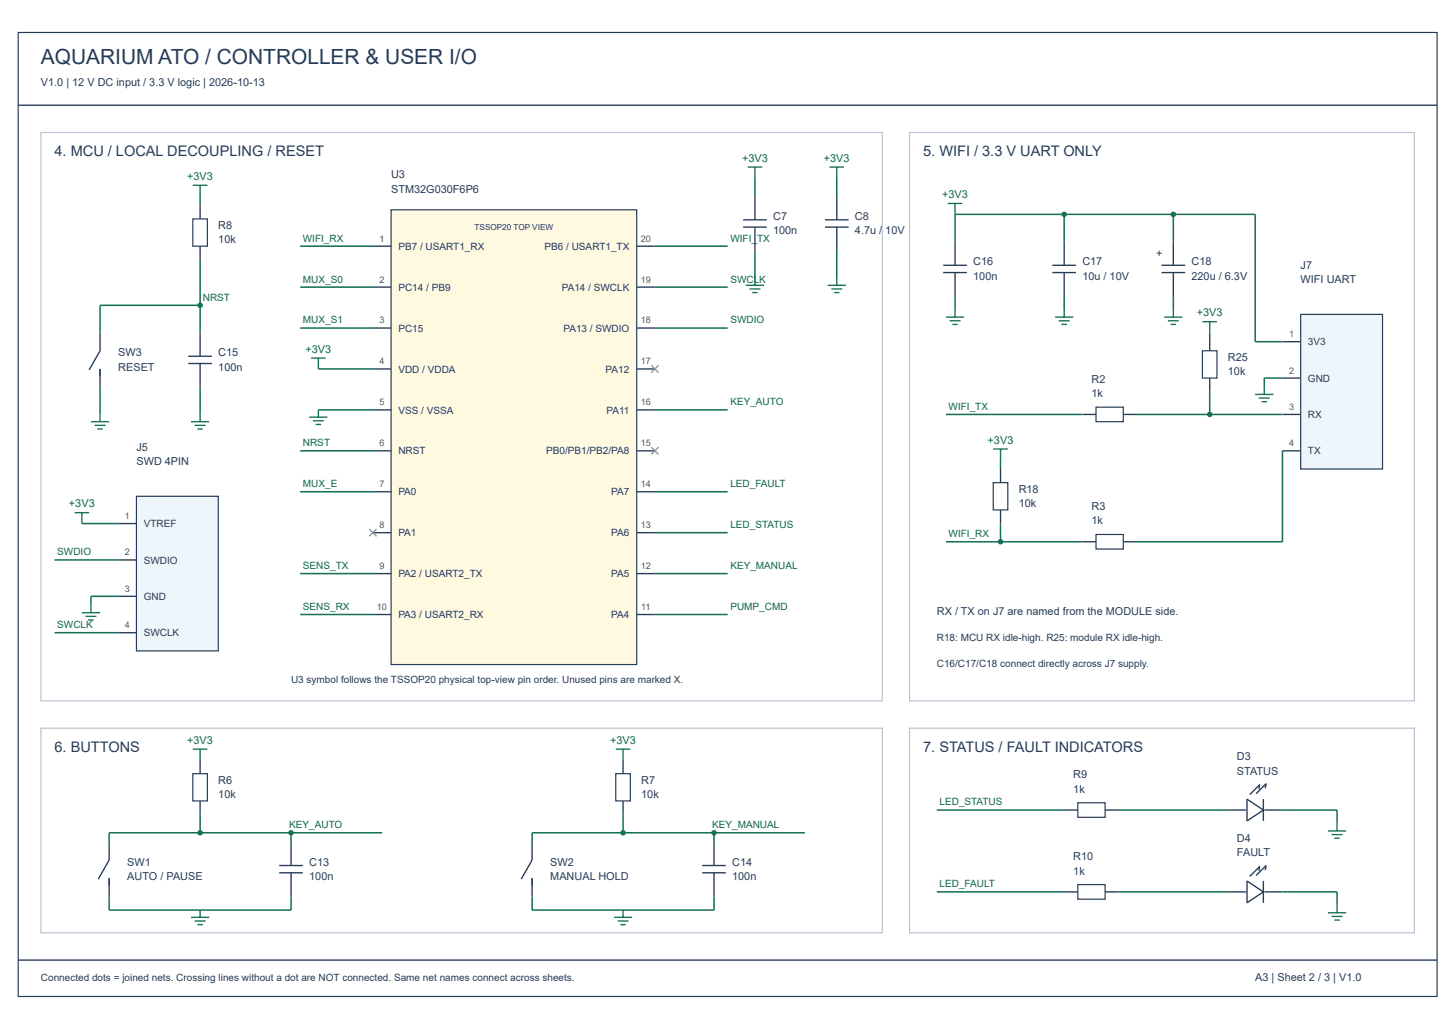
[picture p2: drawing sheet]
<svg xmlns="http://www.w3.org/2000/svg" width="420mm" height="297mm" viewBox="0 0 420 297" stroke-linecap="round" stroke-linejoin="round" font-family="sans-serif">
<path d="M5.2 9.4h409.5v278.2h-409.5z" fill="none" stroke="#263b59" stroke-width=".34"/>
<path d="M5.2 30.4h409.5M5.2 277.1h409.5" fill="none" stroke="#263b59" stroke-width=".39"/>
<path d="M11.8 38.3h242.8v164h-242.8z" fill="none" stroke="#b7c4d3" stroke-width=".34"/>
<path d="M112.9 60.6h70.8v131.2h-70.8z" fill="#fff9df"/>
<path d="M55.6 63.2h4.2v7.9h-4.2zM112.9 60.6h70.8v131.2h-70.8z" fill="none" stroke="#263b59" stroke-width=".34"/>
<g fill="none" stroke="#263b59" stroke-width=".39">
<path d="M57.7 59.3v3.9M217.9 56.6v6.9M241.5 56.6v6.9M57.7 71.1v3.9M107.6 71.1h5.3M183.7 71.1h5.3M214.5 63.5h6.8M214.5 65.6h6.8M217.9 65.6v6.8M238.1 63.5h6.8M238.1 65.6h6.8M241.5 65.6v6.8"/>
<path d="M28.9 96v5.2l-3.2 5.6M57.7 96v6.8M107.6 82.9h5.3M107.6 94.7h5.3M183.7 82.9h5.3M183.7 94.7h5.3M28.9 106.5v5.2M54.3 102.8h6.9M54.3 104.9h6.9M57.7 104.9v6.8M107.6 106.5h5.3M107.6 118.3h5.3"/>
<path d="M183.7 106.5h5.3M183.7 118.3h5.3M107.6 130.1h5.3M183.7 130.1h5.3M107.6 141.9h5.3M107.6 153.7h5.3M183.7 141.9h5.3M183.7 153.7h5.3M107.6 165.6h5.3M107.6 177.4h5.3M183.7 165.6h5.3M183.7 177.4h5.3"/>
</g>
<path d="M187.9 105.4l2.1 2.1M190 105.4l-2.1 2.1M187.9 129.1l2.1 2.1M190 129.1l-2.1 2.1M106.6 152.7l2.1 2.1M108.7 152.7l-2.1 2.1" fill="none" stroke="#8f96a3" stroke-width=".39"/>
<g fill="none" stroke="#16715b" stroke-width=".45">
<path d="M57.7 56.6v2.7M217.9 51.4v5.2M241.5 51.4v5.2M57.7 75v21M86.6 71.1h21M189 71.1h21M217.9 72.4v7.8M241.5 72.4v7.8M57.7 88.1h-28.8v7.9M86.6 82.9h21M86.6 94.7h21M189 82.9h21"/>
<path d="M189 94.7h21M28.9 111.7v7.9M57.7 111.7v7.9M91.9 118.3h15.7M91.9 106.5h15.7M189 118.3h21M86.6 130.1h21M86.6 141.9h21M189 141.9h21M189 153.7h21M86.6 165.6h21M86.6 177.4h21"/>
<path d="M189 165.6h21M189 177.4h21"/>
</g>
<g fill="none" stroke="#16715b" stroke-width=".39">
<path d="M55.6 53.5h4.2M57.7 53.5v3.1M215.8 48.2h4.2M217.9 48.2v3.2M239.4 48.2h4.2M241.5 48.2v3.2M215.2 82.3h5.3M216.3 83.4h3.1M217.1 84.4h1.6M217.9 80.2v2.1M238.9 82.3h5.2M239.9 83.4h3.2"/>
<path d="M240.7 84.4h1.6M241.5 80.2v2.1M28.9 119.6v2.1M57.7 119.6v2.1M89.8 103.3h4.2M91.9 103.3v3.2M91.9 118.3v2.1M26.2 121.7h5.3M27.3 122.8h3.1M28.1 123.8h1.6M55.1 121.7h5.3M56.2 122.8h3.1"/>
<path d="M57 123.8h1.5M89.2 120.4h5.3M90.3 121.5h3.1M91.1 122.5h1.6"/>
</g>
<path d="M39.4 143.2h23.6v44.7h-23.6z" fill="#eef6fc"/>
<path d="M39.4 143.2h23.6v44.7h-23.6z" fill="none" stroke="#263b59" stroke-width=".34"/>
<path d="M34.1 151.1h5.3M34.1 161.6h5.3M34.1 172.1h5.3M34.1 182.6h5.3" fill="none" stroke="#263b59" stroke-width=".39"/>
<path d="M23.6 151.1h10.5M15.7 161.6h18.4M34.1 172.1h-7.9v2.6M15.7 182.6h18.4" fill="none" stroke="#16715b" stroke-width=".45"/>
<path d="M21.5 148h4.2M23.6 148v3.1M23.6 176.8h5.3M24.7 177.9h3.1M25.5 178.9h1.5M26.2 174.7v2.1" fill="none" stroke="#16715b" stroke-width=".39"/>
<path d="M262.5 38.3h145.7v164h-145.7z" fill="none" stroke="#b7c4d3" stroke-width=".34"/>
<path d="M375.4 90.7h23.6v44.7h-23.6z" fill="#eef6fc"/>
<path d="M375.4 90.7h23.6v44.7h-23.6zM316.3 117.5h7.9v4.2h-7.9zM347 101.2h4.2v7.9h-4.2zM286.6 139.3h4.2v7.9h-4.2zM316.3 154.3h7.9v4.2h-7.9zM55.6 223.3h4.2v7.9h-4.2zM177.7 223.3h4.2v7.9h-4.2zM311.1 231.7h7.8v4.2h-7.8zM311.1 255.3h7.8v4.2h-7.8z" fill="none" stroke="#263b59" stroke-width=".34"/>
<g fill="none" stroke="#263b59" stroke-width=".39">
<path d="M272.2 76.6h6.8M272.2 78.7h6.8M275.6 69.8v6.8M275.6 78.7v6.8M303.7 76.6h6.8M303.7 78.7h6.8M307.1 69.8v6.8M307.1 78.7v6.8M335.2 76.6h6.8M335.2 78.7h6.8M338.6 69.8v6.8M338.6 78.7v6.8"/>
<path d="M349.1 97.3v3.9M370.1 98.6h5.3M312.4 119.6h3.9M324.2 119.6h3.9M349.1 109.1v4M370.1 109.1h5.3M370.1 119.6h5.3M288.7 135.4v3.9M370.1 130.1h5.3M288.7 147.2v3.9M312.4 156.4h3.9M324.2 156.4h3.9"/>
<path d="M57.7 219.4v3.9M179.8 219.4v3.9M57.7 231.2v3.9M179.8 231.2v3.9M307.1 233.8h4M318.9 233.8h4M354.4 233.8h5.2M359.9 230.7l4.7 3.1-4.7 3.2zM363.3 227.8l.3-1.3-2.9 2.8M364.6 230.7v6.3M364.9 233.8h5.2M365.1 227.5l.3-1.3-2.9 2.9"/>
<path d="M31.5 243v5.2l-3.2 5.6M31.5 253.5v5.2M80.6 249.8h6.8M80.6 251.9h6.8M84 243v6.8M84 251.9v6.8M153.6 243v5.2l-3.2 5.6M153.6 253.5v5.2M202.6 249.8h6.9M202.6 251.9h6.9M206.1 243v6.8M206.1 251.9v6.8"/>
<path d="M307.1 257.4h4M318.9 257.4h4M354.4 257.4h5.2M359.9 254.3l4.7 3.1-4.7 3.2zM363.3 251.4l.3-1.3-2.9 2.9M364.6 254.3v6.3M364.9 257.4h5.2M365.1 251.1l.3-1.3-2.9 2.9"/>
</g>
<g fill="none" stroke="#16715b" stroke-width=".45">
<path d="M275.6 69.8v-7.9h86.6v36.7h7.9M307.1 61.9v7.9M338.6 61.9v7.9M275.6 85.5v3.9M307.1 85.5v3.9M338.6 85.5v3.9M349.1 96v1.3M273 119.6h39.4M328.1 119.6h42M349.1 113.1v6.5M370.1 109.1h-5.2v2.6M288.7 132.7v2.7"/>
<path d="M370.1 130.1v26.3h-42M273 156.4h39.4M288.7 151.1v5.3M57.7 235.1v5.3M179.8 235.1v5.3M270.4 233.8h36.7M322.9 233.8h31.5M370.1 233.8h15.8v3.9M31.5 258.7v4h52.5v-4M84 240.4v2.6M110.2 240.4h-78.7v2.6M153.6 258.7v4h52.5v-4"/>
<path d="M206.1 240.4v2.6M232.3 240.4h-78.7v2.6M270.4 257.4h36.7M322.9 257.4h31.5M370.1 257.4h15.8v4"/>
</g>
<g fill="none" stroke="#16715b" stroke-width=".39">
<path d="M273.5 58.7h4.2M275.6 58.7v3.2M273 91.5h5.2M274 92.6h3.2M274.8 93.6h1.6M275.6 89.4v2.1M304.5 91.5h5.2M305.5 92.6h3.2M306.3 93.6h1.6M307.1 89.4v2.1M336 91.5h5.2M337 92.6h3.2"/>
<path d="M337.8 93.6h1.6M338.6 89.4v2.1M347 92.8h4.2M349.1 92.8v3.2M362.2 113.8h5.3M363.3 114.9h3.1M364.1 115.9h1.6M364.9 111.7v2.1M286.6 129.6h4.2M288.7 129.6v3.1M55.6 216.2h4.2M57.7 216.2v3.2"/>
<path d="M177.7 216.2h4.2M179.8 216.2v3.2M383.2 239.8h5.3M385.9 237.7v2.1M384.3 240.9h3.1M385.1 241.9h1.6M55.1 264.8h5.3M56.2 265.8h3.1M57 266.9h1.5M57.7 262.7v2.1M177.2 264.8h5.2M178.2 265.8h3.2"/>
<path d="M179 266.9h1.6M179.8 262.7v2.1M383.2 263.5h5.3M384.3 264.5h3.1M385.1 265.6h1.6M385.9 261.4v2.1"/>
</g>
<path d="M11.8 210.2h242.8v59h-242.8zM262.5 210.2h145.7v59h-145.7z" fill="none" stroke="#b7c4d3" stroke-width=".34"/>
<g fill="#16715b">
<circle cx="57.7" cy="88.1" r=".79"/>
<circle cx="307.1" cy="61.9" r=".79"/>
<circle cx="338.6" cy="61.9" r=".79"/>
<circle cx="349.1" cy="119.6" r=".79"/>
<circle cx="288.7" cy="156.4" r=".79"/>
<circle cx="57.7" cy="240.4" r=".79"/>
<circle cx="84" cy="240.4" r=".79"/>
<circle cx="179.8" cy="240.4" r=".79"/>
<circle cx="206.1" cy="240.4" r=".79"/>
</g>
<text font-size="6" fill="#263b59" x="11.8" y="18.6">AQUARIUM ATO / CONTROLLER &amp; USER I/O</text>
<g font-size="4.2" fill="#263b59">
<text x="15.7" y="45.1">4. MCU / LOCAL DECOUPLING / RESET</text>
<text x="266.4" y="45.1">5. WIFI / 3.3 V UART ONLY</text>
<text x="15.7" y="217">6. BUTTONS</text>
<text x="266.4" y="217">7. STATUS / FAULT INDICATORS</text>
</g>
<g font-size="3.1" fill="#263b59">
<text x="11.8" y="24.9">V1.0 | 12 V DC input / 3.3 V logic | 2026-10-13</text>
<text x="112.9" y="51.4">U3</text>
<text x="112.9" y="55.6">STM32G030F6P6</text>
<text x="223.1" y="63.5">C7</text>
<text x="246.7" y="63.5">C8</text>
<text x="63" y="66.1">R8</text>
<text x="63" y="70.3">10k</text>
<text x="223.1" y="67.6">100n</text>
<text x="246.7" y="67.6">4.7u /</text>
<text x="255.5" y="67.6">10V</text>
<text x="280.9" y="76.6">C16</text>
<text x="312.4" y="76.6">C17</text>
<text x="333.6" y="74.2">+</text>
<text x="343.9" y="76.6">C18</text>
<text x="375.4" y="77.6">J7</text>
<text x="280.9" y="80.8">100n</text>
<text x="312.4" y="80.8">10u / 10V</text>
<text x="343.9" y="80.8">220u / 6.3V</text>
<text x="375.4" y="81.8">WIFI UART</text>
<text x="34.1" y="102.8">SW3</text>
<text x="34.1" y="107">RESET</text>
<text x="63" y="102.8">C15</text>
<text x="63" y="107">100n</text>
<text x="354.4" y="104.1">R25</text>
<text x="315" y="110.4">R2</text>
<text x="354.4" y="108.3">10k</text>
<text x="315" y="114.6">1k</text>
<text x="39.4" y="130.1">J5</text>
<text x="39.4" y="134.3">SWD 4PIN</text>
<text x="294" y="142.2">R18</text>
<text x="294" y="146.4">10k</text>
<text x="315" y="147.2">R3</text>
<text x="315" y="151.4">1k</text>
<text x="270.4" y="177.4">RX / TX on J7 are named from the MODULE side.</text>
<text x="357" y="219.4">D3</text>
<text x="63" y="226.2">R6</text>
<text x="185.1" y="226.2">R7</text>
<text x="309.7" y="224.6">R9</text>
<text x="357" y="223.6">STATUS</text>
<text x="63" y="230.4">10k</text>
<text x="185.1" y="230.4">10k</text>
<text x="309.7" y="228.8">1k</text>
<text x="357" y="243">D4</text>
<text x="36.7" y="249.8">SW1</text>
<text x="89.2" y="249.8">C13</text>
<text x="158.8" y="249.8">SW2</text>
<text x="211.3" y="249.8">C14</text>
<text x="309.7" y="248.2">R10</text>
<text x="357" y="247.2">FAULT</text>
<text x="36.7" y="254">AUTO / PAUSE</text>
<text x="89.2" y="254">100n</text>
<text x="158.8" y="254">MANUAL HOLD</text>
<text x="211.3" y="254">100n</text>
<text x="309.7" y="252.4">1k</text>
<text x="362.2" y="283.2">A3 | Sheet 2 / 3 | V1.0</text>
</g>
<g font-size="3.1" fill="#13634c">
<text x="214.2" y="46.6">+3V3</text>
<text x="237.8" y="46.6">+3V3</text>
<text x="54" y="51.9">+3V3</text>
<text x="271.9" y="57.1">+3V3</text>
<text x="345.4" y="91.3">+3V3</text>
<text x="88.2" y="101.8">+3V3</text>
<text x="285" y="128">+3V3</text>
<text x="19.9" y="146.4">+3V3</text>
<text x="54" y="214.6">+3V3</text>
<text x="176.1" y="214.6">+3V3</text>
</g>
<g font-size="2.9" fill="#13634c">
<text x="87.4" y="69.7">WIFI_RX</text>
<text x="210.8" y="69.7">WIFI_</text>
<text x="218.5" y="69.7">TX</text>
<text x="87.4" y="81.6">MUX_S0</text>
<text x="210.8" y="81.6">SWCLK</text>
<text x="58.5" y="86.8">NRST</text>
<text x="87.4" y="93.4">MUX_S1</text>
<text x="210.8" y="93.4">SWDIO</text>
<text x="210.8" y="117">KEY_AUTO</text>
<text x="273.8" y="118.3">WIFI_TX</text>
<text x="87.4" y="128.8">NRST</text>
<text x="87.4" y="140.6">MUX_E</text>
<text x="210.8" y="140.6">LED_FAULT</text>
<text x="210.8" y="152.4">LED_STATUS</text>
<text x="273.8" y="155.1">WIFI_RX</text>
<text x="16.5" y="160.3">SWDIO</text>
<text x="87.4" y="164.2">SENS_TX</text>
<text x="210.8" y="164.2">KEY_MANUAL</text>
<text x="87.4" y="176.1">SENS_RX</text>
<text x="210.8" y="176.1">PUMP_CMD</text>
<text x="16.5" y="181.3">SWCLK</text>
<text x="271.2" y="232.5">LED_STATUS</text>
<text x="83.5" y="239.1">KEY_AUTO</text>
<text x="205.5" y="239.1">KEY_MANUAL</text>
<text x="271.2" y="256.1">LED_FAULT</text>
</g>
<g font-size="2.9" fill="#263b59">
<text x="115" y="72.1">PB7 / USART1_RX</text>
<text x="157.2" y="72.1">PB6 / USART1_TX</text>
<text x="115" y="83.9">PC14 / PB9</text>
<text x="162.1" y="83.9">PA14 / SWCLK</text>
<text x="115" y="95.7">PC15</text>
<text x="162.6" y="95.7">PA13 / SWDIO</text>
<text x="377.5" y="99.7">3V3</text>
<text x="115" y="107.5">VDD / VDDA</text>
<text x="174.8" y="107.5">PA12</text>
<text x="377.5" y="110.2">GND</text>
<text x="115" y="119.4">VSS / VSSA</text>
<text x="175" y="119.4">PA11</text>
<text x="377.5" y="120.7">RX</text>
<text x="115" y="131.2">NRST</text>
<text x="157.6" y="131.2">PB0/PB1/PB2/PA8</text>
<text x="377.5" y="131.2">TX</text>
<text x="115" y="143">PA0</text>
<text x="176.4" y="143">PA7</text>
<text x="41.5" y="152.2">VTREF</text>
<text x="115" y="154.8">PA1</text>
<text x="176.4" y="154.8">PA6</text>
<text x="41.5" y="162.7">SWDIO</text>
<text x="115" y="166.6">PA2 / USART2_TX</text>
<text x="176.4" y="166.6">PA5</text>
<text x="41.5" y="173.2">GND</text>
<text x="115" y="178.4">PA3 / USART2_RX</text>
<text x="176.4" y="178.4">PA4</text>
<text x="41.5" y="183.7">SWCLK</text>
<text x="270.4" y="185">R18: MCU RX idle-high. R25: module RX idle-high.</text>
<text x="84" y="197.1">U3 symbol follows the TSSOP20 physical top-view pin order. Unused pins are marked X.</text>
<text x="270.4" y="192.6">C16/C17/C18 connect directly across J7 supply.</text>
<text x="11.8" y="283.2">Connected dots = joined nets. Crossing lines without a dot are NOT connected. Same net names connect across sheets.</text>
</g>
<g font-size="2.6" fill="#8a3640">
<text x="109.5" y="69.7">1</text>
<text x="184.9" y="69.7">20</text>
<text x="109.5" y="81.6">2</text>
<text x="184.9" y="81.6">19</text>
<text x="109.5" y="93.4">3</text>
<text x="184.9" y="93.4">18</text>
<text x="372" y="97.3">1</text>
<text x="109.5" y="105.2">4</text>
<text x="184.9" y="105.2">17</text>
<text x="372" y="107.8">2</text>
<text x="109.5" y="117">5</text>
<text x="184.9" y="117">16</text>
<text x="372" y="118.3">3</text>
<text x="109.5" y="128.8">6</text>
<text x="184.9" y="128.8">15</text>
<text x="372" y="128.8">4</text>
<text x="109.5" y="140.6">7</text>
<text x="184.9" y="140.6">14</text>
<text x="36" y="149.8">1</text>
<text x="109.5" y="152.4">8</text>
<text x="184.9" y="152.4">13</text>
<text x="36" y="160.3">2</text>
<text x="109.5" y="164.2">9</text>
<text x="184.9" y="164.2">12</text>
<text x="36" y="170.8">3</text>
<text x="108.8" y="176.1">10</text>
<text x="185" y="176.1">11</text>
<text x="36" y="181.3">4</text>
</g>
<text font-size="2.4" fill="#263b59" x="137" y="66.3">TSSOP20 TOP VIEW</text>
</svg>
